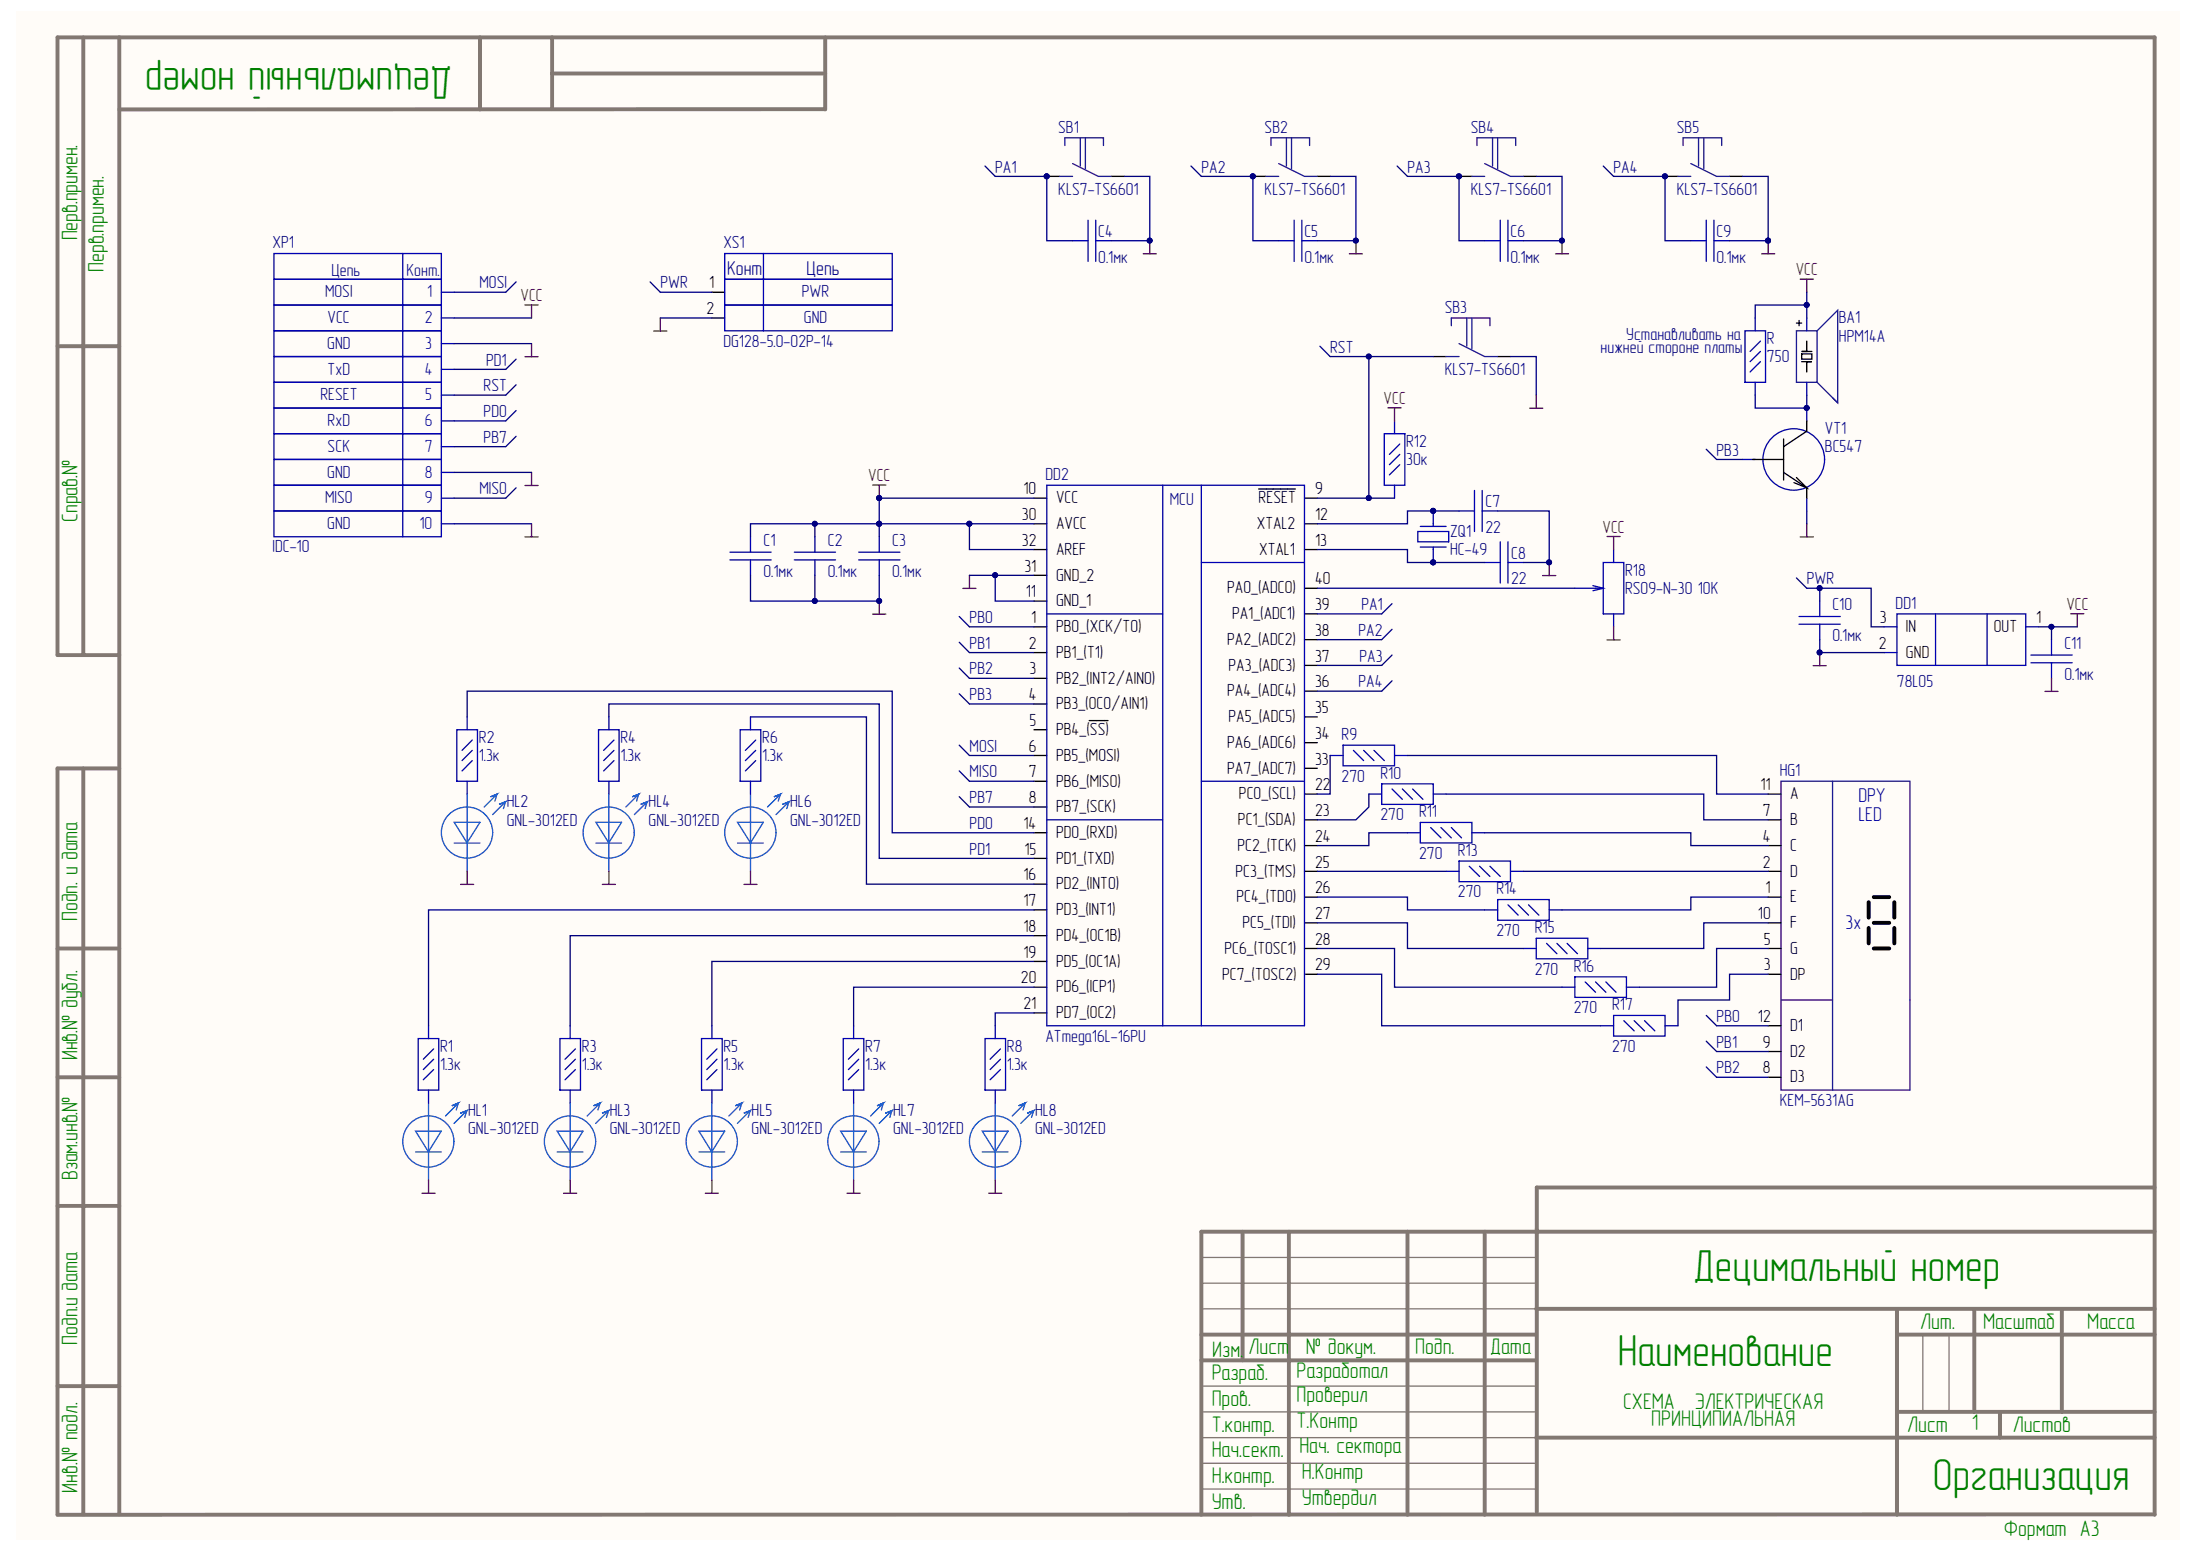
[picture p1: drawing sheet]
# Altium project Atmega16_devboard.PrjPcb
1 sheet, 51 parts. Net scope: global (net labels, ports and power ports of the same name join across sheets).
Board file: PCB1.PcbDoc

## Sheet Sheet1.SchDoc: Наименование
size 420 x 297 mm; ApprovedBy: Утвердил; CheckedBy: Проверил; Author: Разработал; CompanyName: Организация; DrawnBy: Н.Контр; Engineer: Т.Контр; SheetNumber: 1; SheetTotal: 1; PageSetup: Record=PageOptions¦CenterHorizontal=True¦CenterVertical=True¦PrintScale=0.94¦XCorrection=1.00¦YCorrection=1.00¦PrintKind=1¦BorderSize=5000000¦LeftOffset=0¦BottomOffset=0¦Orientation=1¦PaperLength=1000¦PaperWidth=1000¦Scale=100¦PaperSource=7¦PrintQuality=-4¦MediaType=1¦DitherType=10¦PaperKind=A4¦PrintScaleMode=1; DecimalNumber: Децимальный номер; HeadOfSector: Нач. сектора; MainDevice: Перв.примен.; Name: Наименование

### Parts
BA1  HPM14A  [HPM14A]
C1  0.1мк  [К10-17Б]
C2  0.1мк  [К10-17Б]
C3  0.1мк  [К10-17Б]
C4  0.1мк  [К10-17Б]
C5  0.1мк  [К10-17Б]
C6  0.1мк  [К10-17Б]
C7  22  [К10-17Б]
C8  22  [К10-17Б]
C9  0.1мк  [К10-17Б]
C10  0.1мк  [К10-17Б]
C11  0.1мк  [К10-17Б]
DD1  78L05  [КТ-26]
DD2  ATmega16L-16PU  [DIP-40]
HG1  KEM-5631AG  [BC56]
HL1  GNL-3012ED  [GNL-3012ED]
HL2  GNL-3012ED  [GNL-3012ED]
HL3  GNL-3012ED  [GNL-3012ED]
HL4  GNL-3012ED  [GNL-3012ED]
HL5  GNL-3012ED  [GNL-3012ED]
HL6  GNL-3012ED  [GNL-3012ED]
HL7  GNL-3012ED  [GNL-3012ED]
HL8  GNL-3012ED  [GNL-3012ED]
R  750  [С2-23_2W_R]
R1  1.3к  [С2-23_2W_R]
R2  1.3к  [С2-23_2W_R]
R3  1.3к  [С2-23_2W_R]
R4  1.3к  [С2-23_2W_R]
R5  1.3к  [С2-23_2W_R]
R6  1.3к  [С2-23_2W_R]
R7  1.3к  [С2-23_2W_R]
R8  1.3к  [С2-23_2W_R]
R9  270  [С2-23_2W_R]
R10  270  [С2-23_2W_R]
R11  270  [С2-23_2W_R]
R12  30к  [С2-23_2W_R]
R13  270  [С2-23_2W_R]
R14  270  [С2-23_2W_R]
R15  270  [С2-23_2W_R]
R16  270  [С2-23_2W_R]
R17  270  [С2-23_2W_R]
R18  RS09-N-30 10K  [PTV09A-1]
SB1  KLS7-TS6601  [KLS7-TS6601]
SB2  KLS7-TS6601  [KLS7-TS6601]
SB3  KLS7-TS6601  [KLS7-TS6601]
SB4  KLS7-TS6601  [KLS7-TS6601]
SB5  KLS7-TS6601  [KLS7-TS6601]
VT1  BC547  [КТ-26]
XP1  IDC-10  [IDC-10]
XS1  DG128-5.0-02P-14  [DG128-5.0-02P-14]
ZQ1  HC-49  [HC-49]

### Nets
GND: C1.1 C2.1 C3.1 C4.1 C5.1 C6.1 C7.2 C8.2 C9.1 C10.1 C11.1 DD1.2(GND) DD2.11(GND_1) DD2.31(GND_2) HL1.2 HL2.2 HL3.2 HL4.2 HL5.2 HL6.2 HL7.2 HL8.2 R18.1 SB1.2 SB2.2 SB3.2 SB4.2 SB5.2 VT1.3(E) XP1.3 XP1.8 XP1.10 XS1.2
VCC: BA1.1 C1.2 C2.2 C3.2 C11.2 DD1.1(OUT) DD2.10(VCC) DD2.30(AVCC) DD2.32(AREF) R.2 R12.1 R18.3 XP1.2
MISO: DD2.7(PB6_(MISO)) XP1.9
MOSI: DD2.6(PB5_(MOSI)) XP1.1
PA1: C4.2 DD2.39(PA1_(ADC1)) SB1.1
PA2: C5.2 DD2.38(PA2_(ADC2)) SB2.1
PA3: C6.2 DD2.37(PA3_(ADC3)) SB4.1
PA4: C9.2 DD2.36(PA4_(ADC4)) SB5.1
PB0: DD2.1(PB0_(XCK/T0)) HG1.12(D1)
PB1: DD2.2(PB1_(T1)) HG1.9(D2)
PB2: DD2.3(PB2_(INT2/AIN0)) HG1.8(D3)
PB3: DD2.4(PB3_(OC0/AIN1)) VT1.2(B)
PB7: DD2.8(PB7_(SCK)) XP1.7
PD0: DD2.14(PD0_(RXD)) R2.2 XP1.6
PD1: DD2.15(PD1_(TXD)) R4.2 XP1.4
PWR: C10.2 DD1.3(IN) XS1.1
RST: DD2.9(~{RESET}) R12.2 SB3.1 XP1.5
NetBA1_2: BA1.2 R.1 VT1.1(C)
NetC7_1: C7.1 DD2.12(XTAL2) ZQ1.1
NetC8_1: C8.1 DD2.13(XTAL1) ZQ1.2
NetDD2_16: DD2.16(PD2_(INT0)) R6.2
NetDD2_17: DD2.17(PD3_(INT1)) R1.2
NetDD2_18: DD2.18(PD4_(OC1B)) R3.2
NetDD2_19: DD2.19(PD5_(OC1A)) R5.2
NetDD2_20: DD2.20(PD6_(ICP1)) R7.2
NetDD2_21: DD2.21(PD7_(OC2)) R8.2
NetDD2_22: DD2.22(PC0_(SCL)) R9.1
NetDD2_23: DD2.23(PC1_(SDA)) R10.1
NetDD2_24: DD2.24(PC2_(TCK)) R11.1
NetDD2_25: DD2.25(PC3_(TMS)) R13.1
NetDD2_26: DD2.26(PC4_(TDO)) R14.1
NetDD2_27: DD2.27(PC5_(TDI)) R15.1
NetDD2_28: DD2.28(PC6_(TOSC1)) R16.1
NetDD2_29: DD2.29(PC7_(TOSC2)) R17.1
NetDD2_40: DD2.40(PA0_(ADC0)) R18.2
NetHG1_1: HG1.1(E) R14.2
NetHG1_2: HG1.2(D) R13.2
NetHG1_3: HG1.3(DP) R17.2
NetHG1_4: HG1.4(C) R11.2
NetHG1_5: HG1.5(G) R16.2
NetHG1_7: HG1.7(B) R10.2
NetHG1_10: HG1.10(F) R15.2
NetHG1_11: HG1.11(A) R9.2
NetHL1_1: HL1.1 R1.1
NetHL2_1: HL2.1 R2.1
NetHL3_1: HL3.1 R3.1
NetHL4_1: HL4.1 R4.1
NetHL5_1: HL5.1 R5.1
NetHL6_1: HL6.1 R6.1
NetHL7_1: HL7.1 R7.1
NetHL8_1: HL8.1 R8.1

Not connected (* = marked no-connect by the designer): DD2 5(PB4_(~{SS)}) 33(PA7_(ADC7)) 34(PA6_(ADC6)) 35(PA5_(ADC5))

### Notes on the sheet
- MOSI
- VCC
- PWR
- GND
- TxD
- RESET
- (near R) нижней стороне платы
- (near R) Устанавливать на
- RxD
- SCK
- MISO
